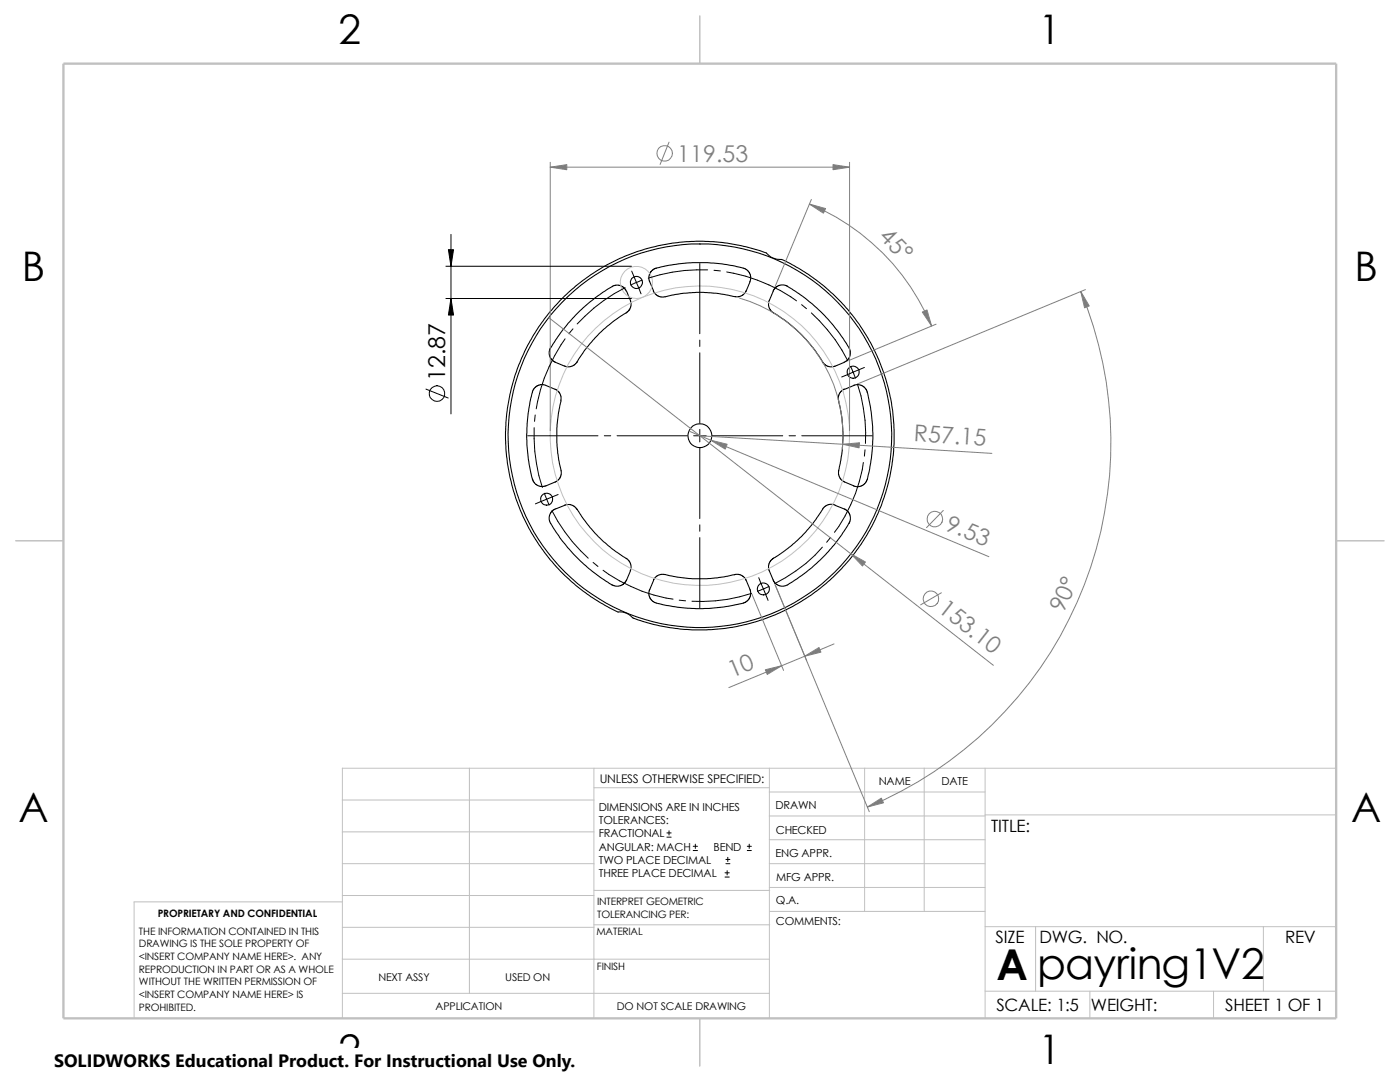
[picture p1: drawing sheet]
<svg xmlns="http://www.w3.org/2000/svg" width="279mm" height="216mm" viewBox="0 0 279 216" stroke-linecap="round" stroke-linejoin="round" font-family="sans-serif">
<g fill="none" stroke="#c0c0c0" stroke-width=".2">
<path d="M68.3 159.6h50.2M93.7 153.3v44.9M118.5 153.3v49.9M118.5 157.2h35M153.5 153.3v49.9M153.5 158h43.1M172.6 153.3v28.6M184.4 153.3v28.6M196.6 153.3v49.9M266.7 153.3h-198.4v49.9M68.3 178.7h50.2M68.3 172.3h50.2"/>
<path d="M68.3 166h50.2M68.3 180h-41.5v23.2M118.5 177.7h35.1M153.5 167.6h43.1M153.5 162.8h43.1M153.5 172.3h43.1M153.5 177.1h43.1M196.6 162.6h70.1M68.3 198.2h85.2M68.3 191.4h85.2M68.3 185h50.2M118.5 184.5h35.1"/>
<path d="M153.6 181.9h43M196.6 197.8h70.1M196.6 184.9h70.1M206.7 184.9v12.9M217.5 197.8v5.4M242.2 197.8v5.4M252.1 184.9v12.9"/>
<circle cx="127" cy="56.3" r="3.2"/>
<circle cx="139.7" cy="86.9" r="29.9"/>
</g>
<path d="M139.7 3.2v9.5M3.1 107.9h9.6M266.7 107.9h9.5M139.7 203.2v9.5" fill="none" stroke="#c0c0c0" stroke-width=".21"/>
<path d="M12.7 12.7h254v190.5h-254z" fill="none" stroke="#c0c0c0" stroke-width=".47"/>
<g fill="none" stroke="#000" stroke-width=".21">
<path d="M149.6 56.2l.2-1.1-.2-.6-.4-.5-.7-.4a33 33 0 0 0-18.1 .1l-.6 .6-.3 .9 .1 .9 .8 1.9M149.7 56.2l-.9 2-.5 .6-.9 .4-1.1-.1a30.8 30.8 0 0 0-14.1 .2l-1-.3-.4-.3-.4-.7M153 50.5a38.8 38.8 0 0 0-49.2 21.6 38.8 38.8 0 0 0 19.6 50 3.6 3.6 0 0 1 3 1.3 38.8 38.8 0 0 0 49.1-21.7 38.8 38.8 0 0 0-19.5-49.9 3.6 3.6 0 0 1-3-1.3M109.9 69.4l-.3 .7 .1 1 .4 .7 .6 .4 2.5 1 1-.1 .7-.5 .3-.4a30.5 30.5 0 0 1 10.2-10.1l.5-.8v-.9l-1.1-2.7-.6-.5-.7-.3-1 .1-.7 .4a34.2 34.2 0 0 0-11.9 12M111.9 80v-1l-.2-.6-.4-.5-2.6-1.1h-.8l-.8 .2-.5 .6-.3 .7a33.5 33.5 0 0 0 0 17.3M164.1 72.2l.6 .7 .9 .3 .9-.1 2-.8M164.2 72.2l-.4-.6a31.2 31.2 0 0 0-9.9-9.5l-.5-.9v-.8l1.1-2.7 .7-.6 .7-.2h.9l.5 .3a32.6 32.6 0 0 1 12.4 12.8v.7l-.3 .8-.5 .6-.5 .2M168.5 77.6l-.7 .5-.4 .7-.1 1 .1 .5a31.5 31.5 0 0 1-.1 14.1l.2 .7 .6 .8 2.3 1M168.6 77.7l1.9-.9h.9l1.1 .5 .4 .5 .2 .5a32.8 32.8 0 0 1-.2 17.8l-.4 .5-.7 .4-.9 .1-.6-.2M112 80l-.5 2a30.5 30.5 0 0 0 .5 12.4l-.2 1-.6 .6-2.7 1.1h-.6l-.8-.3-.6-.6-.2-.6M115.1 101.6l-.5-.6-.4-.2-1.1-.1-2.6 1-.5 .5-.4 .7v.8l.3 .7a32.2 32.2 0 0 0 12.8 12.5h1.1l.7-.4 .6-.8 .7-1.8M115.2 101.6l1.7 2.6a32 32 0 0 0 8.5 7.6l.5 1.1-.1 1"/>
<path d="M148.9 115.8l.8 1.9 .1 1-.5 1.1-1 .6a33.1 33.1 0 0 1-17.9-.3l-.4-.3-.4-.8-.1-1.1 1.1-2.4 .5-.6 .8-.3h.6l2.6 .5 3.1 .4 4.9-.2 4.3-.7 .9 .4 .6 .8M166.7 100.8l-1.1-.2-.7 .3-.6 .5-.5 .8a31.3 31.3 0 0 1-9.9 9.6l-.4 .7-.1 .9 .9 2.3M166.7 100.8l2 .8 .7 .6 .3 .9v.6l-.2 .7M169.4 104.4a31.9 31.9 0 0 1-12.8 12.5l-.7 .1-.8-.3-.6-.5-.2-.5"/>
<circle cx="127" cy="56.4" r="1.21"/>
<circle cx="170.3" cy="74.3" r="1.21"/>
<circle cx="109.1" cy="99.6" r="1.2"/>
<circle cx="139.7" cy="87" r="38.3"/>
<circle cx="139.7" cy="87" r="2.37"/>
<circle cx="152.3" cy="117.5" r="1.19"/>
</g>
<g fill="none" stroke="#808080" stroke-width=".2">
<path d="M109.8 32.4v53.5M109.8 33.4h59.7M133.5 28.4l-1.8 4.4M161.9 39.8l-7.2 17.4M169.5 32.4v53.5M147.6 59.5a28.6 28.6 0 0 1 20.5 30.2M161.5 40.7a45 45 0 0 1 24.4 24.4M215.7 58.2a78.7 78.7 0 0 1-42.6 102.8M216.6 57.8l-45.3 18.7M109.5 63.4l88.7 69.4M186.8 64.7l-17.4 7.2M137.5 86l59.9 25.1"/>
<path d="M139.7 87l58.3 3.5M150.1 118.6l6.3 15.2M154.7 116.7l18.8 45.3M187.9 118.3l-4.2 2.4M188.3 101.9l-3.4 3.4M166.5 128.5l-21 8.7"/>
<circle cx="132.6" cy="30.6" r="1.56"/>
<circle cx="185.8" cy="119.5" r="1.55"/>
<circle cx="186.6" cy="103.6" r="1.56"/>
</g>
<g fill="none" stroke="#000" stroke-width=".2">
<path d="M89 59.6h37M89 53.1h37M90 46.8v35.8M124.8 57.4a33.2 33.2 0 0 0-9.6 7.2M126.1 54.1l.9 2.2M127 56.3l.9 2.3M127 56.3l-1.1 .6M128.2 55.9l-1.2 .4M139.7 52.6v14M141.2 53.8a33.4 33.4 0 0 0-11.8 1.7M142.5 53.9l1.3 .2M145 54.3a33.6 33.6 0 0 1 14 5.7"/>
<path d="M85 77.6l4.5 1.8M112.8 67.6a34.2 34.2 0 0 0-5.8 14M114.3 65.6l-.8 1M139.7 67.9v1.2M139.7 70.4v14.1M160 60.8l1 .8M161.9 62.4a33.9 33.9 0 0 1 7.3 9.6M169.8 73.1l.5 1.2M170.3 74.3l-2.3 .9M170.3 74.3l.4 1.1M171.1 76.6a32.9 32.9 0 0 1 1.6 11.9M172.5 73.3l-2.2 1"/>
<path d="M105.3 87h14M106.6 85.3a33.8 33.8 0 0 0 1.6 12M106.8 82.8l-.1 1.3M108.6 98.4l1 2.4M111.4 98.7l-4.6 1.8M120.6 87h1.3M123.1 87h14.1M138.4 87h2.5M139.7 85.7v2.5M139.7 89.5v14M142.2 87h14M157.5 87h1.2"/>
<path d="M160 87h14M172.3 92.3a30.7 30.7 0 0 1-5.8 13.9M172.6 89.7l-.1 1.3M110.2 101.9a33.1 33.1 0 0 0 7.2 9.5M118.4 112.2l.9 .8M120.4 113.8a32.7 32.7 0 0 0 13.9 5.7M135.6 119.8l1.2 .1M139.7 104.7v1.3M139.7 107.3v14M150 118.4a31.9 31.9 0 0 1-11.9 1.6M151.4 115.3l1 2.2M152.4 117.5l-1.2 .5"/>
<path d="M152.4 117.5l.9 2.3M153.5 117l-1.1 .5M164.1 109.2a29.4 29.4 0 0 1-9.5 7.3M165.8 107.2l-.8 1M133.1 167h.8M133.1 166.2h.8M133.5 165.8v.8M138.3 169.7h.9M138.3 168.9h.9M138.8 168.4v.9M144.7 175h.8M144.7 174.2h.8"/>
<path d="M144.9 172.3h.8M144.9 171.5h.8M145.1 173.7v.9M145.2 171.1v.8M149.1 169.7h.8M149.1 168.9h.8M149.5 168.4v.9"/>
<circle cx="87.2" cy="78.5" r="1.57"/>
</g>
<g fill="#808080" stroke="#808080" stroke-width=".2">
<path d="M109.8 33.4l3.3-.5v1z"/>
<path d="M166.2 32.9l3.3 .5-3.3 .5z"/>
<path d="M168.2 88.6l3.3-.3-.1 1.1z"/>
<path d="M160.6 130.9l2.8-1.7 .4 .9z"/>
<path d="M161.5 40.7l3.3 .9-.5 .9z"/>
<path d="M169.8 110.5l2.9 1.6-.6 .8z"/>
<path d="M184.1 62.3l.9-.5 .9 3.3z"/>
<path d="M141.9 87.8l3.2 .8-.4 1z"/>
<path d="M152.7 133.6l3.3-.8-2.9 1.8z"/>
<path d="M173.1 161l2.8-1.7 .4 .9z"/>
<path d="M215.7 58.2l1.7 2.8-.9 .4z"/>
</g>
<path d="M90 59.6l.5 3.3h-1zM89.5 49.8h1l-.5 3.3z" fill="#000" stroke="#000" stroke-width=".2"/>
<path d="M10.8 209.2h104.1v6.7h-104.1z" fill="#fff"/>
<g font-size="8.5">
<text x="198.8" y="195.5">A</text>
<text x="207" y="195.3">payring1V2</text>
</g>
<g font-size="8.1">
<text x="67.6" y="8.8">2</text>
<text x="207.3" y="8.8">1</text>
<text x="4.4" y="56.1">B</text>
<text x="270.3" y="56.1">B</text>
<text x="3.7" y="164.1">A</text>
<text x="269.6" y="164.1">A</text>
<text x="67.6" y="212.3">2</text>
<text x="207.3" y="212.3">1</text>
</g>
<g font-size="4.6" fill="#808080">
<text x="135.1" y="32.4">119.53</text>
<text x="175.3" y="47.4" transform="rotate(46 175.3 47.4)">45°</text>
<text x="182.3" y="88" transform="rotate(3 182.3 88)">R57.15</text>
<text x="188.4" y="105.7" transform="rotate(23 188.4 105.7)">9.53</text>
<text x="187" y="122" transform="rotate(38 187 122)">153.10</text>
<text x="212.3" y="122.4" transform="rotate(-66 212.3 122.4)">90°</text>
<text x="146.1" y="135.3" transform="rotate(-22 146.1 135.3)">10</text>
</g>
<text font-size="4.6" x="88.9" y="76" transform="rotate(-90 88.9 76)">12.87</text>
<text font-size="3.6" x="10.8" y="213">SOLIDWORKS Educational Product. For Instructional Use Only.</text>
<g font-size="3.4">
<text x="197.8" y="166">TITLE:</text>
<text x="198.7" y="188.1">SIZE</text>
<text x="207.5" y="188.1">DWG. NO.</text>
<text x="256.5" y="188.2">REV</text>
<text x="198.8" y="201.7">SCALE: 1:5</text>
<text x="217.7" y="201.8">WEIGHT:</text>
<text x="244.5" y="201.7">SHEET 1 OF 1</text>
</g>
<text font-size="2.4" x="119.7" y="156.2">UNLESS OTHERWISE SPECIFIED:</text>
<g font-size="2.2">
<text x="119.5" y="161.8">DIMENSIONS ARE IN INCHES</text>
<text x="154.8" y="161.5">DRAWN</text>
<text x="175.4" y="156.7">NAME</text>
<text x="187.9" y="156.7">DATE</text>
<text x="119.5" y="164.4">TOLERANCES:</text>
<text x="119.5" y="167.1">FRACTIONAL</text>
<text x="154.8" y="166.3">CHECKED</text>
<text x="119.5" y="172.4">TWO PLACE DECIMAL</text>
<text x="119.5" y="169.8">ANGULAR: MACH</text>
<text x="142.4" y="169.8">BEND</text>
<text x="154.8" y="171">ENG APPR.</text>
<text x="119.5" y="175">THREE PLACE DECIMAL</text>
<text x="154.9" y="175.7">MFG APPR.</text>
<text x="154.9" y="184.7">COMMENTS:</text>
<text x="154.9" y="180.5">Q.A.</text>
</g>
<g font-size="2.1">
<text x="75.5" y="195.7">NEXT ASSY</text>
<text x="100.8" y="195.7">USED ON</text>
<text x="86.9" y="201.5">APPLICATION</text>
<text x="123.1" y="201.6">DO NOT SCALE DRAWING</text>
</g>
<g font-size="2">
<text x="31.5" y="183">PROPRIETARY AND CONFIDENTIAL</text>
<text x="119.2" y="180.6">INTERPRET GEOMETRIC</text>
<text x="119.2" y="183.1">TOLERANCING PER:</text>
<text x="27.7" y="186.5">THE INFORMATION CONTAINED IN THIS</text>
<text x="27.7" y="189.1">DRAWING IS THE SOLE PROPERTY OF</text>
<text x="27.7" y="191.6">&lt;INSERT COMPANY NAME HERE&gt;. ANY</text>
<text x="119" y="186.6">MATERIAL</text>
<text x="27.7" y="194.1">REPRODUCTION IN PART OR AS A WHOLE</text>
<text x="27.7" y="196.6">WITHOUT THE WRITTEN PERMISSION OF</text>
<text x="119.1" y="193.5">FINISH</text>
<text x="27.7" y="199.1">&lt;INSERT COMPANY NAME HERE&gt; IS</text>
<text x="27.7" y="201.7">PROHIBITED.</text>
</g>
</svg>
